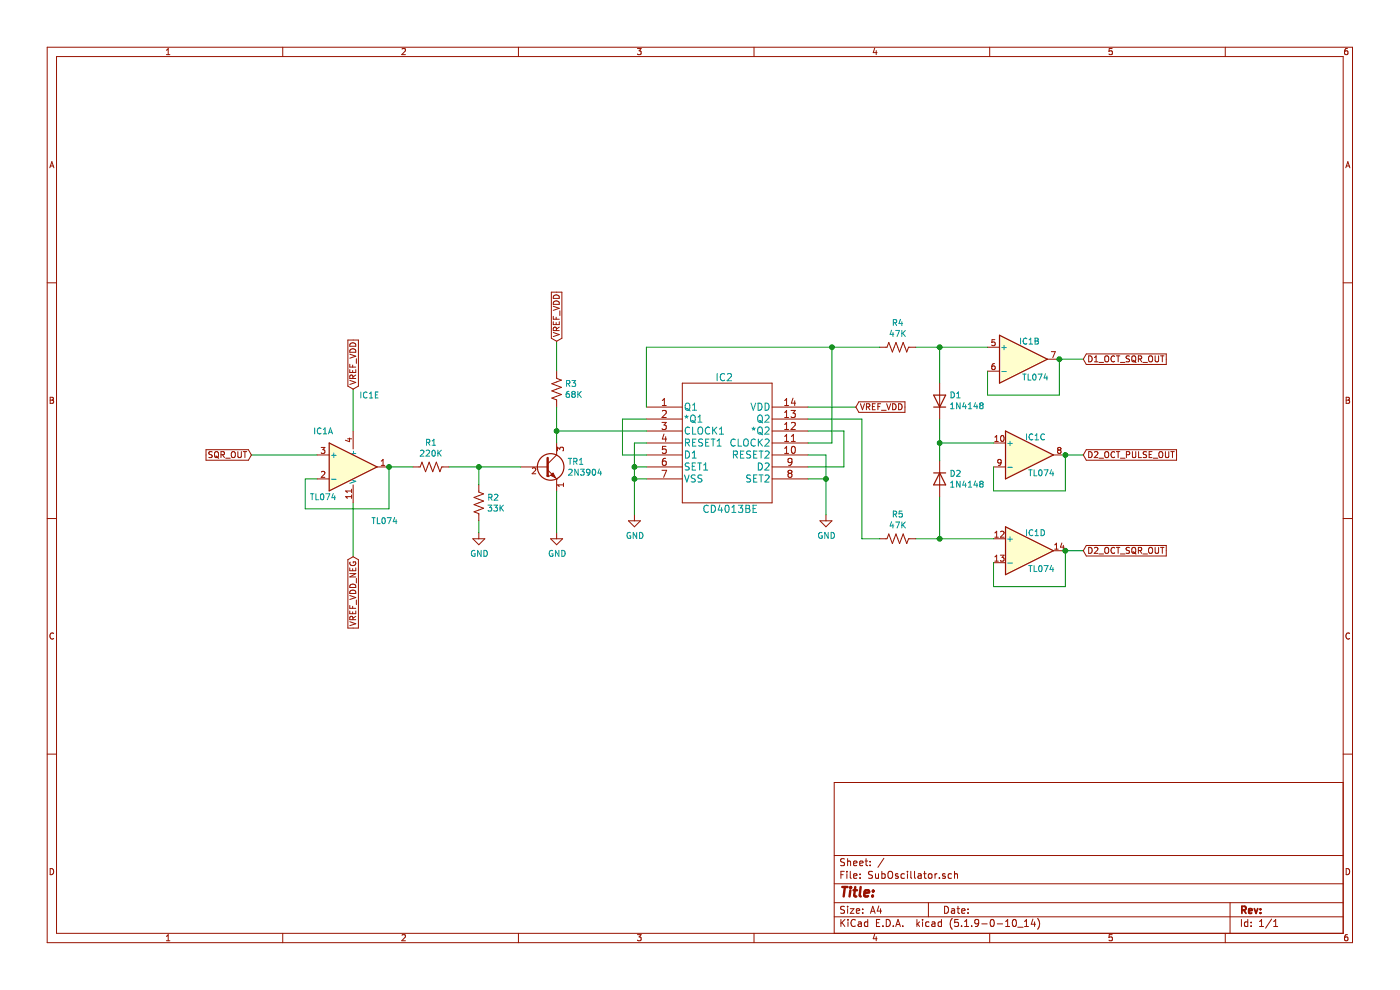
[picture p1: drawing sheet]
EESchema Schematic File Version 4
EELAYER 30 0
EELAYER END
$Descr A4 11693 8268
encoding utf-8
Sheet 1 1
Title ""
Date ""
Rev ""
Comp ""
Comment1 ""
Comment2 ""
Comment3 ""
Comment4 ""
$EndDescr
Text GLabel 2100 3800 0    50   Input ~ 0
SQR_OUT
Wire Wire Line
	3250 3900 3250 4250
Wire Wire Line
	3250 4250 2550 4250
Wire Wire Line
	2550 4250 2550 4000
Wire Wire Line
	2550 4000 2650 4000
Wire Wire Line
	2100 3800 2650 3800
$Comp
L Transistor_BJT:2N3904 TR1
U 1 1
P 4550 3900
F 0 "TR1" H 4740 3946 50  0000 L CNN
F 1 "2N3904" H 4740 3855 50  0000 L CNN
F 2 "Package_TO_SOT_THT:TO-92_Inline" H 4750 3825 50  0001 L CIN
F 3 "https://www.onsemi.com/pub/Collateral/2N3903-D.PDF" H 4550 3900 50  0001 L CNN
	1    4550 3900
	1    0    0    -1  
$EndComp
$Comp
L Device:R_US R1
U 1 1
P 3600 3900
F 0 "R1" V 3395 3900 50  0000 C CNN
F 1 "220K" V 3486 3900 50  0000 C CNN
F 2 "" V 3640 3890 50  0001 C CNN
F 3 "~" H 3600 3900 50  0001 C CNN
	1    3600 3900
	0    1    1    0   
$EndComp
$Comp
L Device:R_US R2
U 1 1
P 4000 4200
F 0 "R2" H 4068 4246 50  0000 L CNN
F 1 "33K" H 4068 4155 50  0000 L CNN
F 2 "" V 4040 4190 50  0001 C CNN
F 3 "~" H 4000 4200 50  0001 C CNN
	1    4000 4200
	1    0    0    -1  
$EndComp
$Comp
L power:GND #PWR?
U 1 1
P 4000 4450
F 0 "#PWR?" H 4000 4200 50  0001 C CNN
F 1 "GND" H 4005 4277 50  0000 C CNN
F 2 "" H 4000 4450 50  0001 C CNN
F 3 "" H 4000 4450 50  0001 C CNN
	1    4000 4450
	1    0    0    -1  
$EndComp
$Comp
L power:GND #PWR?
U 1 1
P 4650 4450
F 0 "#PWR?" H 4650 4200 50  0001 C CNN
F 1 "GND" H 4655 4277 50  0000 C CNN
F 2 "" H 4650 4450 50  0001 C CNN
F 3 "" H 4650 4450 50  0001 C CNN
	1    4650 4450
	1    0    0    -1  
$EndComp
Wire Wire Line
	3250 3900 3450 3900
Wire Wire Line
	3750 3900 4000 3900
Wire Wire Line
	4000 3900 4000 4050
Connection ~ 4000 3900
Wire Wire Line
	4000 3900 4350 3900
Wire Wire Line
	4000 4350 4000 4450
Wire Wire Line
	4650 4450 4650 4100
Wire Wire Line
	4650 2850 4650 3100
Text GLabel 4650 2850 1    50   Input ~ 0
VREF_VDD
$Comp
L Device:R_US R3
U 1 1
P 4650 3250
F 0 "R3" H 4718 3296 50  0000 L CNN
F 1 "68K" H 4718 3205 50  0000 L CNN
F 2 "" V 4690 3240 50  0001 C CNN
F 3 "~" H 4650 3250 50  0001 C CNN
	1    4650 3250
	1    0    0    -1  
$EndComp
$Comp
L Device:R_US R4
U 1 1
P 7500 2900
F 0 "R4" V 7295 2900 50  0000 C CNN
F 1 "47K" V 7386 2900 50  0000 C CNN
F 2 "" V 7540 2890 50  0001 C CNN
F 3 "~" H 7500 2900 50  0001 C CNN
	1    7500 2900
	0    1    1    0   
$EndComp
$Comp
L Device:R_US R5
U 1 1
P 7500 4500
F 0 "R5" V 7295 4500 50  0000 C CNN
F 1 "47K" V 7386 4500 50  0000 C CNN
F 2 "" V 7540 4490 50  0001 C CNN
F 3 "~" H 7500 4500 50  0001 C CNN
	1    7500 4500
	0    1    1    0   
$EndComp
Text GLabel 2950 3250 1    50   Input ~ 0
VREF_VDD
Text GLabel 9050 3000 2    50   Input ~ 0
D1_OCT_SQR_OUT
Text GLabel 9050 4600 2    50   Input ~ 0
D2_OCT_SQR_OUT
Wire Wire Line
	7650 4500 7850 4500
Wire Wire Line
	7650 2900 7850 2900
Text GLabel 9050 3800 2    50   Input ~ 0
D2_OCT_PULSE_OUT
Wire Wire Line
	7850 3200 7850 2900
Wire Wire Line
	7850 4150 7850 4500
$Comp
L Amplifier_Operational:TL074 IC1
U 2 1
P 8550 3000
F 0 "IC1" H 8600 3150 50  0000 C CNN
F 1 "TL074" H 8650 2850 50  0000 C CNN
F 2 "" H 8500 3100 50  0001 C CNN
F 3 "http://www.ti.com/lit/ds/symlink/tl071.pdf" H 8600 3200 50  0001 C CNN
	2    8550 3000
	1    0    0    -1  
$EndComp
$Comp
L Amplifier_Operational:TL074 IC1
U 3 1
P 8600 3800
F 0 "IC1" H 8650 3950 50  0000 C CNN
F 1 "TL074" H 8700 3650 50  0000 C CNN
F 2 "" H 8550 3900 50  0001 C CNN
F 3 "http://www.ti.com/lit/ds/symlink/tl071.pdf" H 8650 4000 50  0001 C CNN
	3    8600 3800
	1    0    0    -1  
$EndComp
$Comp
L Amplifier_Operational:TL074 IC1
U 4 1
P 8600 4600
F 0 "IC1" H 8650 4750 50  0000 C CNN
F 1 "TL074" H 8700 4450 50  0000 C CNN
F 2 "" H 8550 4700 50  0001 C CNN
F 3 "http://www.ti.com/lit/ds/symlink/tl071.pdf" H 8650 4800 50  0001 C CNN
	4    8600 4600
	1    0    0    -1  
$EndComp
$Comp
L Amplifier_Operational:TL074 IC1
U 1 1
P 2950 3900
F 0 "IC1" H 2700 4200 50  0000 C CNN
F 1 "TL074" H 2700 3650 50  0000 C CNN
F 2 "" H 2900 4000 50  0001 C CNN
F 3 "http://www.ti.com/lit/ds/symlink/tl071.pdf" H 3000 4100 50  0001 C CNN
	1    2950 3900
	1    0    0    -1  
$EndComp
Connection ~ 3250 3900
Wire Wire Line
	7850 2900 8250 2900
Connection ~ 7850 2900
Wire Wire Line
	8250 3100 8250 3300
Wire Wire Line
	8250 3300 8850 3300
Wire Wire Line
	8850 3300 8850 3000
Wire Wire Line
	8850 3000 9050 3000
Connection ~ 8850 3000
Wire Wire Line
	8300 3700 7850 3700
Wire Wire Line
	7850 3700 7850 3850
Wire Wire Line
	8300 3900 8300 4100
Wire Wire Line
	8300 4100 8900 4100
Wire Wire Line
	8900 4100 8900 3800
Wire Wire Line
	9050 3800 8900 3800
Connection ~ 8900 3800
Wire Wire Line
	8300 4500 7850 4500
Connection ~ 7850 4500
Wire Wire Line
	8300 4700 8300 4900
Wire Wire Line
	8300 4900 8900 4900
Wire Wire Line
	8900 4900 8900 4600
Wire Wire Line
	9050 4600 8900 4600
Connection ~ 8900 4600
$Comp
L Amplifier_Operational:TL074 IC1
U 5 1
P 3050 3900
F 0 "IC1" H 3000 4500 50  0000 L CNN
F 1 "TL074" H 3100 3450 50  0000 L CNN
F 2 "" H 3000 4000 50  0001 C CNN
F 3 "http://www.ti.com/lit/ds/symlink/tl071.pdf" H 3100 4100 50  0001 C CNN
	5    3050 3900
	1    0    0    -1  
$EndComp
Text GLabel 7150 3400 2    50   Input ~ 0
VREF_VDD
Wire Wire Line
	2950 3600 2950 3250
Wire Wire Line
	2950 4200 2950 4650
$Comp
L Diode:1N4148 D1
U 1 1
P 7850 3350
F 0 "D1" V 7896 3270 50  0000 R CNN
F 1 "1N4148" V 7805 3270 50  0000 R CNN
F 2 "Diode_THT:D_DO-35_SOD27_P7.62mm_Horizontal" H 7850 3175 50  0001 C CNN
F 3 "https://assets.nexperia.com/documents/data-sheet/1N4148_1N4448.pdf" H 7850 3350 50  0001 C CNN
	1    7850 3350
	0    -1   -1   0   
$EndComp
$Comp
L Diode:1N4148 D2
U 1 1
P 7850 4000
F 0 "D2" V 7804 4080 50  0000 L CNN
F 1 "1N4148" V 7895 4080 50  0000 L CNN
F 2 "Diode_THT:D_DO-35_SOD27_P7.62mm_Horizontal" H 7850 3825 50  0001 C CNN
F 3 "https://assets.nexperia.com/documents/data-sheet/1N4148_1N4448.pdf" H 7850 4000 50  0001 C CNN
	1    7850 4000
	0    1    1    0   
$EndComp
$Comp
L CD4013BE:CD4013BE IC2
U 1 1
P 4700 3400
F 0 "IC2" H 6050 3650 60  0000 C CNN
F 1 "CD4013BE" H 6100 2550 60  0000 C CNN
F 2 "N14" H 6100 3640 60  0001 C CNN
F 3 "" H 4700 3400 60  0000 C CNN
	1    4700 3400
	1    0    0    -1  
$EndComp
Wire Wire Line
	5400 3400 5400 2900
Wire Wire Line
	5400 2900 6950 2900
Wire Wire Line
	6750 3700 6950 3700
Wire Wire Line
	6950 3700 6950 2900
Connection ~ 6950 2900
Wire Wire Line
	6950 2900 7350 2900
Wire Wire Line
	5400 3500 5200 3500
Wire Wire Line
	5200 3500 5200 3800
Wire Wire Line
	5200 3800 5400 3800
Wire Wire Line
	6750 3600 7050 3600
Wire Wire Line
	7050 3600 7050 3900
Wire Wire Line
	7050 3900 6750 3900
$Comp
L power:GND #PWR?
U 1 1
P 6900 4300
F 0 "#PWR?" H 6900 4050 50  0001 C CNN
F 1 "GND" H 6905 4127 50  0000 C CNN
F 2 "" H 6900 4300 50  0001 C CNN
F 3 "" H 6900 4300 50  0001 C CNN
	1    6900 4300
	1    0    0    -1  
$EndComp
$Comp
L power:GND #PWR?
U 1 1
P 5300 4300
F 0 "#PWR?" H 5300 4050 50  0001 C CNN
F 1 "GND" H 5305 4127 50  0000 C CNN
F 2 "" H 5300 4300 50  0001 C CNN
F 3 "" H 5300 4300 50  0001 C CNN
	1    5300 4300
	1    0    0    -1  
$EndComp
Wire Wire Line
	5400 3700 5300 3700
Wire Wire Line
	5300 3700 5300 3900
Wire Wire Line
	5400 3900 5300 3900
Connection ~ 5300 3900
Wire Wire Line
	5300 3900 5300 4000
Wire Wire Line
	6750 4000 6900 4000
Wire Wire Line
	6900 4000 6900 4300
Wire Wire Line
	6750 3800 6900 3800
Wire Wire Line
	6900 3800 6900 4000
Connection ~ 6900 4000
Wire Wire Line
	4650 3400 4650 3600
Wire Wire Line
	6750 3400 7150 3400
Connection ~ 4650 3600
Wire Wire Line
	4650 3600 4650 3700
Wire Wire Line
	7350 4500 7200 4500
Wire Wire Line
	7200 4500 7200 3500
Wire Wire Line
	7200 3500 6750 3500
Wire Wire Line
	7850 3500 7850 3700
Connection ~ 7850 3700
Wire Wire Line
	5400 4000 5300 4000
Connection ~ 5300 4000
Wire Wire Line
	5300 4000 5300 4300
Text GLabel 2950 4650 3    50   Input ~ 0
VREF_VDD_NEG
Wire Wire Line
	4650 3600 5400 3600
$EndSCHEMATC
